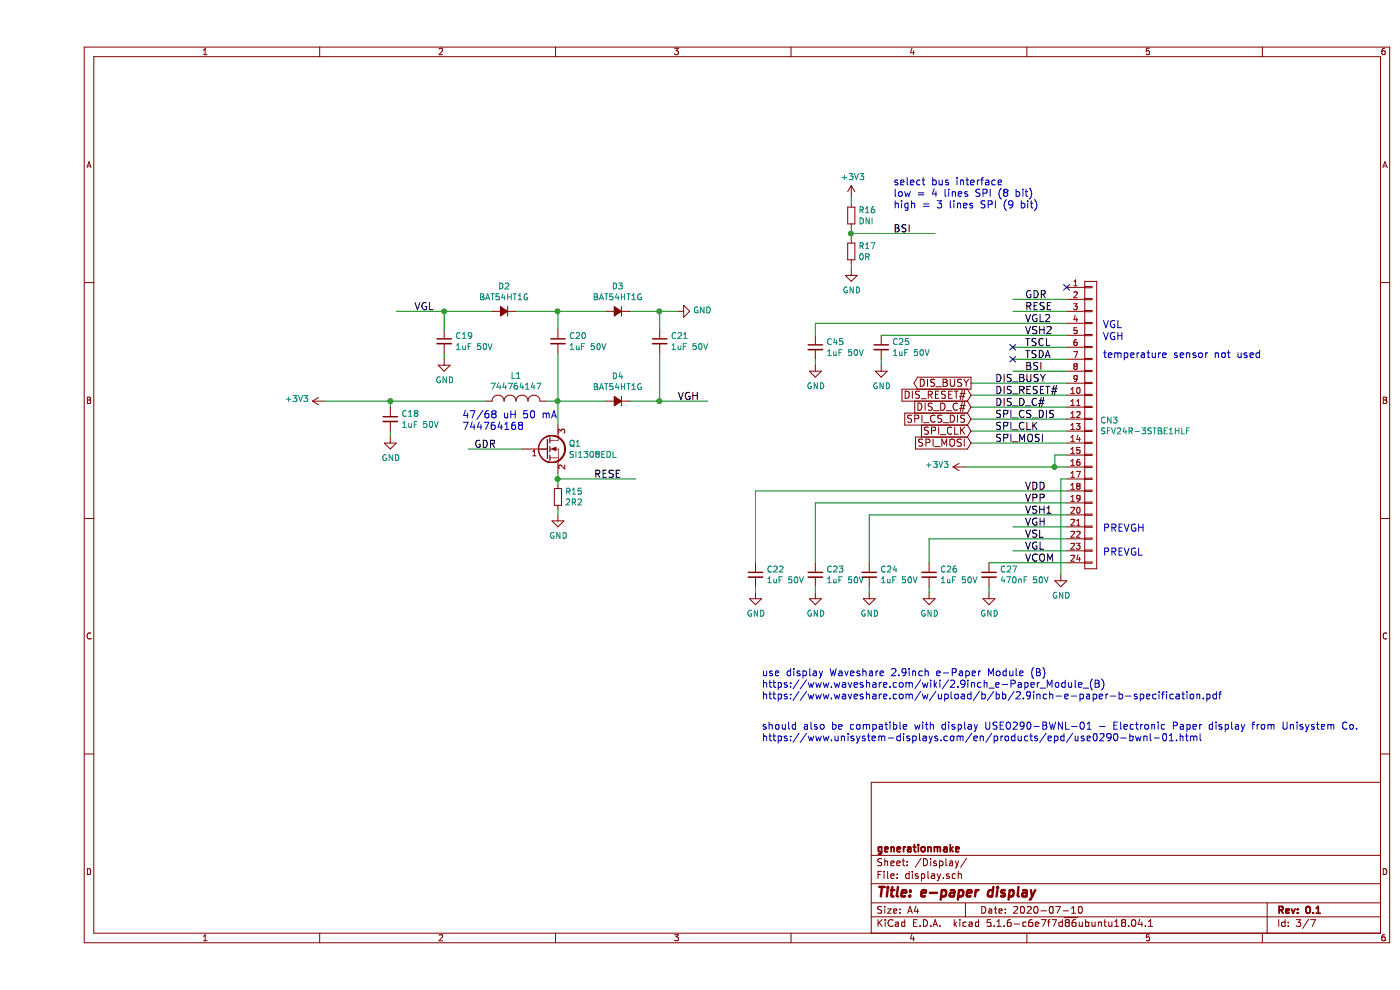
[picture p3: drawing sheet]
EESchema Schematic File Version 4
EELAYER 30 0
EELAYER END
$Descr A4 11693 8268
encoding utf-8
Sheet 3 7
Title "e-paper display"
Date "2020-07-10"
Rev "0.1"
Comp "generationmake"
Comment1 ""
Comment2 ""
Comment3 ""
Comment4 ""
$EndDescr
NoConn ~ 8600 2400
Wire Wire Line
	8150 2500 8600 2500
Wire Wire Line
	8150 2600 8600 2600
Text Label 8250 2500 0    60   ~ 0
GDR
Text Label 8250 2600 0    60   ~ 0
RESE
Wire Wire Line
	7750 3900 8500 3900
Wire Wire Line
	8600 3800 8500 3800
Wire Wire Line
	8500 3800 8500 3900
Connection ~ 8500 3900
Wire Wire Line
	8500 3900 8600 3900
Wire Wire Line
	8150 2900 8600 2900
Wire Wire Line
	8150 3000 8600 3000
Wire Wire Line
	8150 3100 8600 3100
Wire Wire Line
	8150 4400 8600 4400
Wire Wire Line
	8150 4600 8600 4600
Text Label 8250 2800 0    60   ~ 0
VSH2
Text Label 8250 2900 0    60   ~ 0
TSCL
Text Label 8250 3000 0    60   ~ 0
TSDA
Text Label 8250 3100 0    60   ~ 0
BSI
Text Label 8000 3200 0    60   ~ 0
DIS_BUSY
Text Label 8000 3300 0    60   ~ 0
DIS_RESET#
Text Label 8000 3400 0    60   ~ 0
DIS_D_C#
Text Label 8000 3500 0    60   ~ 0
SPI_CS_DIS
Text Label 8000 3600 0    60   ~ 0
SPI_CLK
Text Label 8000 3700 0    60   ~ 0
SPI_MOSI
Text Label 8250 4100 0    60   ~ 0
VDD
Text Label 8250 4200 0    60   ~ 0
VPP
Text Label 8250 4300 0    60   ~ 0
VSH1
Text Label 8250 4400 0    60   ~ 0
VGH
Text Label 8250 4500 0    60   ~ 0
VSL
Text Label 8250 4600 0    60   ~ 0
VGL
Text Label 8250 4700 0    60   ~ 0
VCOM
$Comp
L power-supply:GND #PWR053
U 1 1
P 8550 4800
F 0 "#PWR053" H 8550 4550 50  0001 C CNN
F 1 "GND" H 8555 4627 50  0000 C CNN
F 2 "" H 8550 4800 50  0000 C CNN
F 3 "" H 8550 4800 50  0000 C CNN
	1    8550 4800
	1    0    0    -1  
$EndComp
Wire Wire Line
	8600 4000 8550 4000
Wire Wire Line
	8550 4000 8550 4800
$Comp
L devices:C_0603 C25
U 1 1
P 7050 2900
F 0 "C25" H 7142 2946 50  0000 L CNN
F 1 "1uF 50V" H 7142 2855 50  0000 L CNN
F 2 "capacitors:C_0603" H 7050 2750 50  0001 C CNN
F 3 "" H 7050 2900 50  0000 C CNN
	1    7050 2900
	1    0    0    -1  
$EndComp
$Comp
L power-supply:GND #PWR049
U 1 1
P 7050 3050
F 0 "#PWR049" H 7050 2800 50  0001 C CNN
F 1 "GND" H 7055 2877 50  0000 C CNN
F 2 "" H 7050 3050 50  0000 C CNN
F 3 "" H 7050 3050 50  0000 C CNN
	1    7050 3050
	1    0    0    -1  
$EndComp
Wire Wire Line
	7050 3000 7050 3050
$Comp
L devices:C_0603 C27
U 1 1
P 7950 4800
F 0 "C27" H 8042 4846 50  0000 L CNN
F 1 "470nF 50V" H 8042 4755 50  0000 L CNN
F 2 "capacitors:C_0603" H 7950 4650 50  0001 C CNN
F 3 "" H 7950 4800 50  0000 C CNN
	1    7950 4800
	1    0    0    -1  
$EndComp
$Comp
L devices:C_0603 C26
U 1 1
P 7450 4800
F 0 "C26" H 7542 4846 50  0000 L CNN
F 1 "1uF 50V" H 7542 4755 50  0000 L CNN
F 2 "capacitors:C_0603" H 7450 4650 50  0001 C CNN
F 3 "" H 7450 4800 50  0000 C CNN
	1    7450 4800
	1    0    0    -1  
$EndComp
$Comp
L devices:C_0603 C24
U 1 1
P 6950 4800
F 0 "C24" H 7042 4846 50  0000 L CNN
F 1 "1uF 50V" H 7042 4755 50  0000 L CNN
F 2 "capacitors:C_0603" H 6950 4650 50  0001 C CNN
F 3 "" H 6950 4800 50  0000 C CNN
	1    6950 4800
	1    0    0    -1  
$EndComp
$Comp
L devices:C_0603 C23
U 1 1
P 6500 4800
F 0 "C23" H 6592 4846 50  0000 L CNN
F 1 "1uF 50V" H 6592 4755 50  0000 L CNN
F 2 "capacitors:C_0603" H 6500 4650 50  0001 C CNN
F 3 "" H 6500 4800 50  0000 C CNN
	1    6500 4800
	1    0    0    -1  
$EndComp
$Comp
L devices:C_0603 C22
U 1 1
P 6000 4800
F 0 "C22" H 6092 4846 50  0000 L CNN
F 1 "1uF 50V" H 6092 4755 50  0000 L CNN
F 2 "capacitors:C_0603" H 6000 4650 50  0001 C CNN
F 3 "" H 6000 4800 50  0000 C CNN
	1    6000 4800
	1    0    0    -1  
$EndComp
$Comp
L power-supply:GND #PWR052
U 1 1
P 7950 4950
F 0 "#PWR052" H 7950 4700 50  0001 C CNN
F 1 "GND" H 7955 4777 50  0000 C CNN
F 2 "" H 7950 4950 50  0000 C CNN
F 3 "" H 7950 4950 50  0000 C CNN
	1    7950 4950
	1    0    0    -1  
$EndComp
$Comp
L power-supply:GND #PWR050
U 1 1
P 7450 4950
F 0 "#PWR050" H 7450 4700 50  0001 C CNN
F 1 "GND" H 7455 4777 50  0000 C CNN
F 2 "" H 7450 4950 50  0000 C CNN
F 3 "" H 7450 4950 50  0000 C CNN
	1    7450 4950
	1    0    0    -1  
$EndComp
$Comp
L power-supply:GND #PWR048
U 1 1
P 6950 4950
F 0 "#PWR048" H 6950 4700 50  0001 C CNN
F 1 "GND" H 6955 4777 50  0000 C CNN
F 2 "" H 6950 4950 50  0000 C CNN
F 3 "" H 6950 4950 50  0000 C CNN
	1    6950 4950
	1    0    0    -1  
$EndComp
$Comp
L power-supply:GND #PWR045
U 1 1
P 6500 4950
F 0 "#PWR045" H 6500 4700 50  0001 C CNN
F 1 "GND" H 6505 4777 50  0000 C CNN
F 2 "" H 6500 4950 50  0000 C CNN
F 3 "" H 6500 4950 50  0000 C CNN
	1    6500 4950
	1    0    0    -1  
$EndComp
$Comp
L power-supply:GND #PWR044
U 1 1
P 6000 4950
F 0 "#PWR044" H 6000 4700 50  0001 C CNN
F 1 "GND" H 6005 4777 50  0000 C CNN
F 2 "" H 6000 4950 50  0000 C CNN
F 3 "" H 6000 4950 50  0000 C CNN
	1    6000 4950
	1    0    0    -1  
$EndComp
Wire Wire Line
	7950 4700 8600 4700
Wire Wire Line
	7450 4500 7450 4700
Wire Wire Line
	7450 4500 8600 4500
Wire Wire Line
	6950 4300 6950 4700
Wire Wire Line
	6950 4300 8600 4300
Wire Wire Line
	6500 4200 6500 4700
Wire Wire Line
	6500 4200 8600 4200
Wire Wire Line
	6000 4100 6000 4700
Wire Wire Line
	6000 4100 8600 4100
Wire Wire Line
	6000 4900 6000 4950
Wire Wire Line
	6500 4950 6500 4900
Wire Wire Line
	6950 4900 6950 4950
Wire Wire Line
	7450 4950 7450 4900
Wire Wire Line
	7950 4900 7950 4950
$Comp
L devices:R_0603 R15
U 1 1
P 4350 4150
F 0 "R15" H 4409 4196 50  0000 L CNN
F 1 "2R2" H 4409 4105 50  0000 L CNN
F 2 "resistors:R_0603" H 4350 4000 50  0001 C CNN
F 3 "" H 4350 4150 50  0000 C CNN
	1    4350 4150
	1    0    0    -1  
$EndComp
$Comp
L power-supply:GND #PWR042
U 1 1
P 4350 4300
F 0 "#PWR042" H 4350 4050 50  0001 C CNN
F 1 "GND" H 4355 4127 50  0000 C CNN
F 2 "" H 4350 4300 50  0000 C CNN
F 3 "" H 4350 4300 50  0000 C CNN
	1    4350 4300
	1    0    0    -1  
$EndComp
$Comp
L devices:Q_NMOS_GSD Q1
U 1 1
P 4250 3750
F 0 "Q1" H 4440 3796 50  0000 L CNN
F 1 "SI1308EDL" H 4440 3705 50  0000 L CNN
F 2 "SOT_TO:SOT-323" H 4450 3850 50  0001 C CNN
F 3 "" H 4250 3750 50  0000 C CNN
	1    4250 3750
	1    0    0    -1  
$EndComp
Wire Wire Line
	3600 3750 4050 3750
Text Label 3650 3750 0    60   ~ 0
GDR
Wire Wire Line
	4350 4250 4350 4300
$Comp
L devices:INDUCTOR_SMALL L1
U 1 1
P 4000 3350
F 0 "L1" H 4000 3565 50  0000 C CNN
F 1 "744764147" H 4000 3474 50  0000 C CNN
F 2 "resistors:R_1210" H 4000 3350 50  0001 C CNN
F 3 "" H 4000 3350 50  0000 C CNN
	1    4000 3350
	1    0    0    -1  
$EndComp
$Comp
L devices:D_Small D4
U 1 1
P 4850 3350
F 0 "D4" H 4850 3145 50  0000 C CNN
F 1 "BAT54HT1G" H 4850 3236 50  0000 C CNN
F 2 "diodes:SOD-323" V 4850 3350 50  0001 C CNN
F 3 "" V 4850 3350 50  0000 C CNN
	1    4850 3350
	-1   0    0    1   
$EndComp
$Comp
L devices:C_0603 C20
U 1 1
P 4350 2850
F 0 "C20" H 4442 2896 50  0000 L CNN
F 1 "1uF 50V" H 4442 2805 50  0000 L CNN
F 2 "capacitors:C_0603" H 4350 2700 50  0001 C CNN
F 3 "" H 4350 2850 50  0000 C CNN
	1    4350 2850
	1    0    0    -1  
$EndComp
$Comp
L devices:C_0603 C21
U 1 1
P 5200 2850
F 0 "C21" H 5292 2896 50  0000 L CNN
F 1 "1uF 50V" H 5292 2805 50  0000 L CNN
F 2 "capacitors:C_0603" H 5200 2700 50  0001 C CNN
F 3 "" H 5200 2850 50  0000 C CNN
	1    5200 2850
	1    0    0    -1  
$EndComp
$Comp
L devices:C_0603 C19
U 1 1
P 3400 2850
F 0 "C19" H 3492 2896 50  0000 L CNN
F 1 "1uF 50V" H 3492 2805 50  0000 L CNN
F 2 "capacitors:C_0603" H 3400 2700 50  0001 C CNN
F 3 "" H 3400 2850 50  0000 C CNN
	1    3400 2850
	1    0    0    -1  
$EndComp
$Comp
L power-supply:GND #PWR041
U 1 1
P 3400 3000
F 0 "#PWR041" H 3400 2750 50  0001 C CNN
F 1 "GND" H 3405 2827 50  0000 C CNN
F 2 "" H 3400 3000 50  0000 C CNN
F 3 "" H 3400 3000 50  0000 C CNN
	1    3400 3000
	1    0    0    -1  
$EndComp
$Comp
L devices:C_0603 C18
U 1 1
P 2950 3500
F 0 "C18" H 3042 3546 50  0000 L CNN
F 1 "1uF 50V" H 3042 3455 50  0000 L CNN
F 2 "capacitors:C_0603" H 2950 3350 50  0001 C CNN
F 3 "" H 2950 3500 50  0000 C CNN
	1    2950 3500
	1    0    0    -1  
$EndComp
$Comp
L power-supply:GND #PWR040
U 1 1
P 2950 3650
F 0 "#PWR040" H 2950 3400 50  0001 C CNN
F 1 "GND" H 2955 3477 50  0000 C CNN
F 2 "" H 2950 3650 50  0000 C CNN
F 3 "" H 2950 3650 50  0000 C CNN
	1    2950 3650
	1    0    0    -1  
$EndComp
$Comp
L power-supply:GND #PWR043
U 1 1
P 5350 2600
F 0 "#PWR043" H 5350 2350 50  0001 C CNN
F 1 "GND" V 5355 2472 50  0000 R CNN
F 2 "" H 5350 2600 50  0000 C CNN
F 3 "" H 5350 2600 50  0000 C CNN
	1    5350 2600
	0    -1   -1   0   
$EndComp
$Comp
L devices:D_Small D3
U 1 1
P 4850 2600
F 0 "D3" H 4850 2395 50  0000 C CNN
F 1 "BAT54HT1G" H 4850 2486 50  0000 C CNN
F 2 "diodes:SOD-323" V 4850 2600 50  0001 C CNN
F 3 "" V 4850 2600 50  0000 C CNN
	1    4850 2600
	-1   0    0    1   
$EndComp
$Comp
L devices:D_Small D2
U 1 1
P 3900 2600
F 0 "D2" H 3900 2395 50  0000 C CNN
F 1 "BAT54HT1G" H 3900 2486 50  0000 C CNN
F 2 "diodes:SOD-323" V 3900 2600 50  0001 C CNN
F 3 "" V 3900 2600 50  0000 C CNN
	1    3900 2600
	-1   0    0    1   
$EndComp
Wire Wire Line
	4750 3350 4350 3350
Connection ~ 4350 3350
Wire Wire Line
	4350 3350 4250 3350
Wire Wire Line
	2950 3600 2950 3650
Wire Wire Line
	2400 3350 2950 3350
Wire Wire Line
	2950 3400 2950 3350
Connection ~ 2950 3350
Wire Wire Line
	2950 3350 3750 3350
Wire Wire Line
	3400 3000 3400 2950
Wire Wire Line
	3000 2600 3400 2600
Wire Wire Line
	4000 2600 4350 2600
Wire Wire Line
	4950 2600 5200 2600
Wire Wire Line
	5600 3350 5200 3350
Wire Wire Line
	5200 2950 5200 3350
Connection ~ 5200 3350
Wire Wire Line
	5200 3350 4950 3350
Wire Wire Line
	5200 2750 5200 2600
Connection ~ 5200 2600
Wire Wire Line
	5200 2600 5350 2600
Wire Wire Line
	4350 2750 4350 2600
Connection ~ 4350 2600
Wire Wire Line
	4350 2600 4750 2600
Wire Wire Line
	4350 3350 4350 3550
Wire Wire Line
	3400 2750 3400 2600
Connection ~ 3400 2600
Wire Wire Line
	3400 2600 3800 2600
Wire Wire Line
	4350 2950 4350 3350
Text Label 5350 3350 0    60   ~ 0
VGH
Text Label 3150 2600 0    60   ~ 0
VGL
Wire Wire Line
	4350 3950 4350 4000
Wire Wire Line
	4350 4000 5000 4000
Connection ~ 4350 4000
Wire Wire Line
	4350 4000 4350 4050
Text Label 4650 4000 0    60   ~ 0
RESE
NoConn ~ 8150 2900
NoConn ~ 8150 3000
Text Notes 8900 3000 0    60   ~ 0
temperature sensor not used
$Comp
L devices:R_0603 R17
U 1 1
P 6800 2100
F 0 "R17" H 6859 2146 50  0000 L CNN
F 1 "0R" H 6859 2055 50  0000 L CNN
F 2 "resistors:R_0603" H 6800 1950 50  0001 C CNN
F 3 "" H 6800 2100 50  0000 C CNN
	1    6800 2100
	1    0    0    -1  
$EndComp
$Comp
L devices:R_0603 R16
U 1 1
P 6800 1800
F 0 "R16" H 6859 1846 50  0000 L CNN
F 1 "DNI" H 6859 1755 50  0000 L CNN
F 2 "resistors:R_0603" H 6800 1650 50  0001 C CNN
F 3 "" H 6800 1800 50  0000 C CNN
	1    6800 1800
	1    0    0    -1  
$EndComp
$Comp
L power-supply:GND #PWR047
U 1 1
P 6800 2250
F 0 "#PWR047" H 6800 2000 50  0001 C CNN
F 1 "GND" H 6805 2077 50  0000 C CNN
F 2 "" H 6800 2250 50  0000 C CNN
F 3 "" H 6800 2250 50  0000 C CNN
	1    6800 2250
	1    0    0    -1  
$EndComp
$Comp
L power-supply:+3V3 #PWR046
U 1 1
P 6800 1650
F 0 "#PWR046" H 6800 1500 50  0001 C CNN
F 1 "+3V3" H 6815 1823 50  0000 C CNN
F 2 "" H 6800 1650 50  0000 C CNN
F 3 "" H 6800 1650 50  0000 C CNN
	1    6800 1650
	1    0    0    -1  
$EndComp
Wire Wire Line
	6800 1650 6800 1700
Wire Wire Line
	6800 1900 6800 1950
Wire Wire Line
	6800 2200 6800 2250
Wire Wire Line
	7500 1950 6800 1950
Connection ~ 6800 1950
Wire Wire Line
	6800 1950 6800 2000
Text Label 7150 1950 0    60   ~ 0
BSI
Text Notes 7150 1750 0    60   ~ 0
select bus interface\nlow = 4 lines SPI (8 bit)\nhigh = 3 lines SPI (9 bit)
$Comp
L power-supply:+3V3 #PWR051
U 1 1
P 7750 3900
F 0 "#PWR051" H 7750 3750 50  0001 C CNN
F 1 "+3V3" V 7765 4028 50  0000 L CNN
F 2 "" H 7750 3900 50  0000 C CNN
F 3 "" H 7750 3900 50  0000 C CNN
	1    7750 3900
	0    -1   -1   0   
$EndComp
$Comp
L power-supply:+3V3 #PWR039
U 1 1
P 2400 3350
F 0 "#PWR039" H 2400 3200 50  0001 C CNN
F 1 "+3V3" V 2415 3478 50  0000 L CNN
F 2 "" H 2400 3350 50  0000 C CNN
F 3 "" H 2400 3350 50  0000 C CNN
	1    2400 3350
	0    -1   -1   0   
$EndComp
Wire Wire Line
	7050 2800 8600 2800
Text GLabel 7800 3200 0    60   Output ~ 0
DIS_BUSY
Text GLabel 7800 3300 0    60   Input ~ 0
DIS_RESET#
Text GLabel 7800 3500 0    60   Input ~ 0
SPI_CS_DIS
Text GLabel 7800 3600 0    60   Input ~ 0
SPI_CLK
Text GLabel 7800 3700 0    60   Input ~ 0
SPI_MOSI
Wire Wire Line
	7800 3200 8600 3200
Wire Wire Line
	7800 3300 8600 3300
Wire Wire Line
	7800 3400 8600 3400
Wire Wire Line
	7800 3500 8600 3500
Wire Wire Line
	7800 3600 8600 3600
Wire Wire Line
	7800 3700 8600 3700
Text GLabel 7800 3400 0    60   Input ~ 0
DIS_D_C#
Text Notes 6050 5850 0    60   ~ 0
use display Waveshare 2.9inch e-Paper Module (B)\nhttps://www.waveshare.com/wiki/2.9inch_e-Paper_Module_(B)\nhttps://www.waveshare.com/w/upload/b/bb/2.9inch-e-paper-b-specification.pdf
Text Notes 3550 3600 0    60   ~ 0
47/68 uH 50 mA\n744764168
Text Notes 6050 6200 0    60   ~ 0
should also be compatible with display USE0290-BWNL-01 - Electronic Paper display from Unisystem Co.\nhttps://www.unisystem-displays.com/en/products/epd/use0290-bwnl-01.html
Text Notes 8900 2750 0    60   ~ 0
VGL
Text Notes 8900 2850 0    60   ~ 0
VGH
Text Notes 8900 4450 0    60   ~ 0
PREVGH
Text Notes 8900 4650 0    60   ~ 0
PREVGL
$Comp
L devices:C_0603 C45
U 1 1
P 6500 2900
F 0 "C45" H 6592 2946 50  0000 L CNN
F 1 "1uF 50V" H 6592 2855 50  0000 L CNN
F 2 "capacitors:C_0603" H 6500 2750 50  0001 C CNN
F 3 "" H 6500 2900 50  0000 C CNN
	1    6500 2900
	1    0    0    -1  
$EndComp
$Comp
L power-supply:GND #PWR086
U 1 1
P 6500 3050
F 0 "#PWR086" H 6500 2800 50  0001 C CNN
F 1 "GND" H 6505 2877 50  0000 C CNN
F 2 "" H 6500 3050 50  0000 C CNN
F 3 "" H 6500 3050 50  0000 C CNN
	1    6500 3050
	1    0    0    -1  
$EndComp
$Comp
L mechanical-connectors:CONN_01X24 CN3
U 1 1
P 8800 3550
F 0 "CN3" H 8878 3591 50  0000 L CNN
F 1 "SFV24R-3STBE1HLF" H 8878 3500 50  0000 L CNN
F 2 "CON_wuerth:WR-FPC_68712414522" H 8800 3550 50  0001 C CNN
F 3 "" H 8800 3550 50  0000 C CNN
	1    8800 3550
	1    0    0    -1  
$EndComp
Wire Wire Line
	8600 2700 6500 2700
Wire Wire Line
	6500 2700 6500 2800
Wire Wire Line
	6500 3000 6500 3050
Text Label 8250 2700 0    60   ~ 0
VGL2
$EndSCHEMATC
